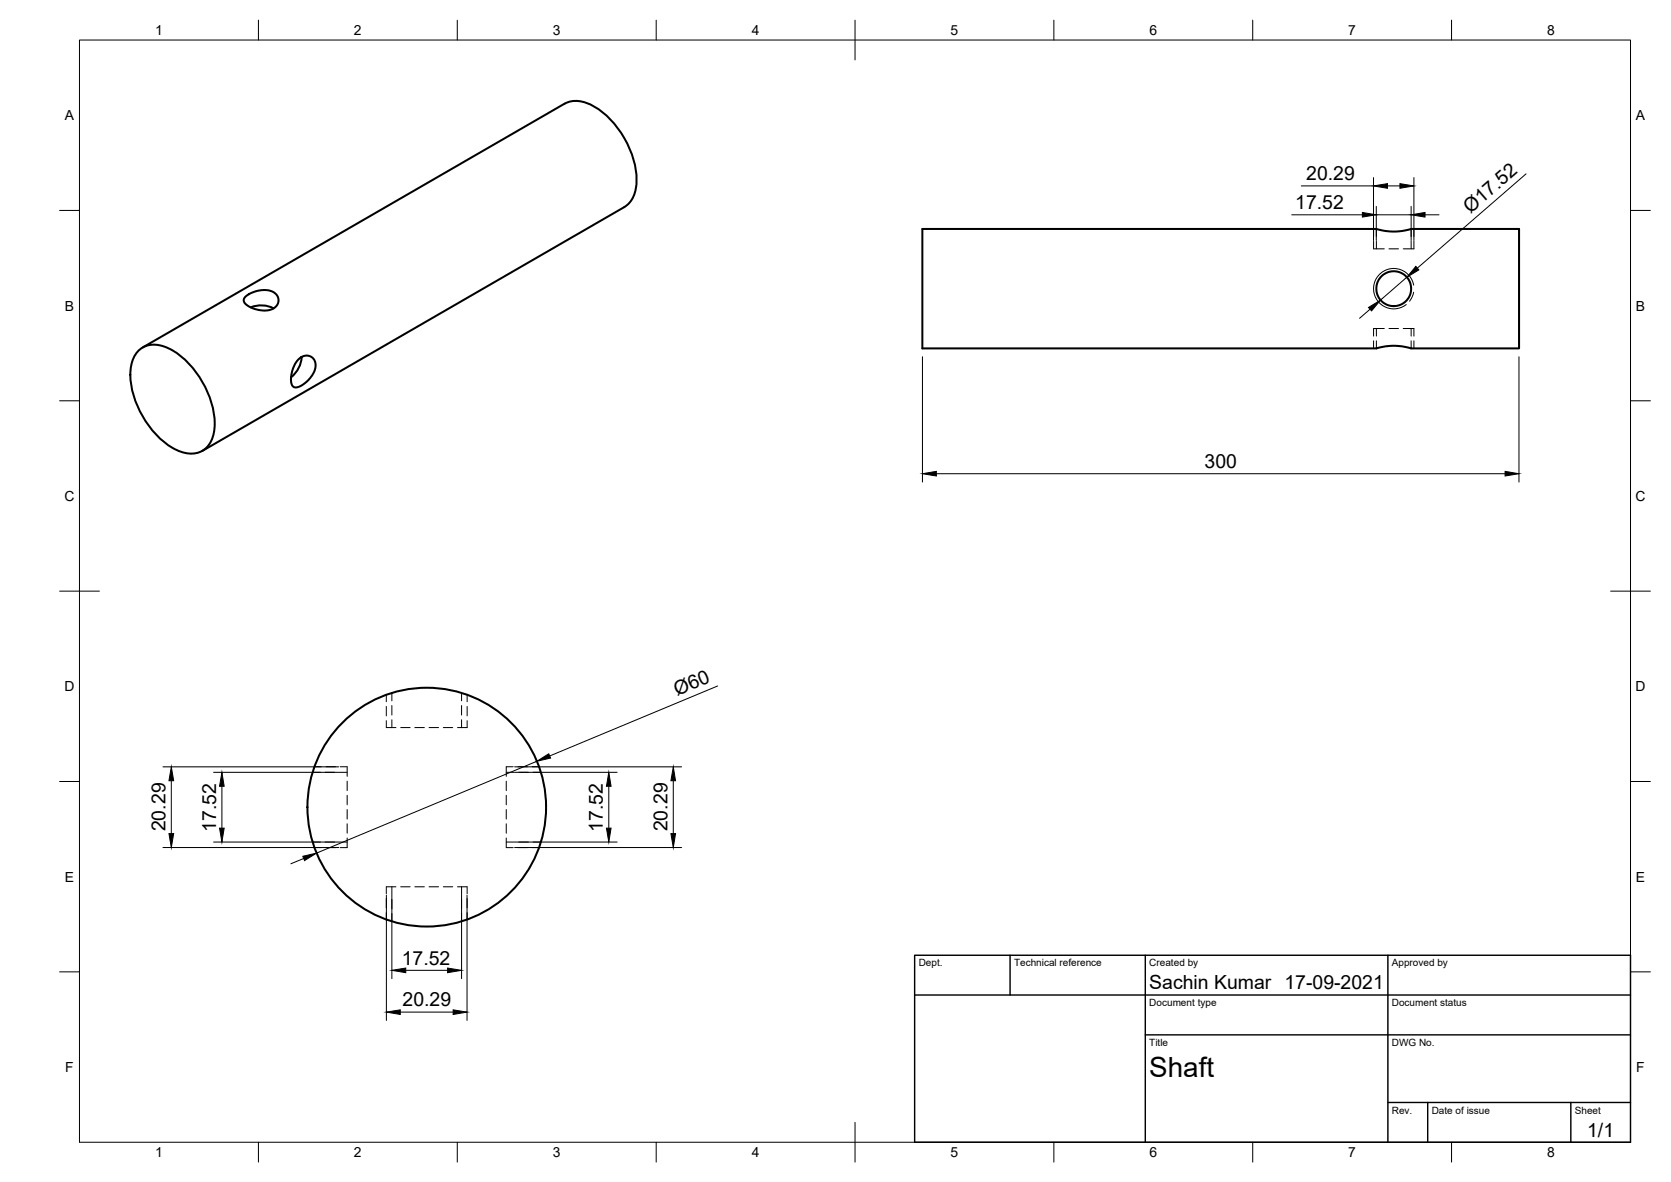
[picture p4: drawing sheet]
<svg xmlns="http://www.w3.org/2000/svg" width="420mm" height="297mm" viewBox="0 0 420 297" stroke-linecap="round" stroke-linejoin="round" font-family="sans-serif">
<!-- layer: Visible -->
<g fill="none" stroke="#000" stroke-width=".51">
<path d="M141.9 26.1l-106 61.2M142 26.1a7.3 7.3 0 0 1 7.5 .7 23 23 0 0 1 10.5 19.7 6.9 6.9 0 0 1-3 5.5l-106.1 61.3M231.9 57.5h114.2l2.1 .5 1.8 .2 2.7-.2 2.1-.5h27.2v30.1h-27.2l-2.1-.5-1.8-.2-2.7 .2-2.1 .5h-114.2zM61.6 74.6l1.6-1 2.2-.6a3.8 3.8 0 0 1 4.6 1.9 2.88 2.88 0 0 1-3.5 3.1l-2.3-.3-1.7-.7a1.5 1.5 0 0 1-.9-2.3zM63.1 77.2a6.9 6.9 0 0 1 5.7 .3M35.1 87.9a6.3 6.3 0 0 1 7-.5 22.7 22.7 0 0 1 11.8 20.4 6 6 0 0 1-5.9 6.2 13.6 13.6 0 0 1-9-5.1 22.6 22.6 0 0 1-6.2-16.1 7.6 7.6 0 0 1 2.3-4.9zM74.9 90.4a2.48 2.48 0 0 1 3.4-.7 2.48 2.48 0 0 1 .8 3.4l-.6 1.3-.8 1-1.9 1.5a1.51 1.51 0 0 1-2.4-.2l-.2-1.3 .2-2 .7-1.8zM75.8 89.7a6.9 6.9 0 0 1-2.6 5.1"/>
<circle cx="350.5" cy="72.5" r="4.4"/>
<circle cx="107.3" cy="202.8" r="30"/>
</g>
<!-- layer: Hidden -->
<g fill="none" stroke="#000" stroke-width=".25">
<path d="M346.1 57.5v1.9M354.8 57.5v1.9M345.4 62.5h2.7M346.1 60.6v1.9M349.2 62.5h2.4M352.8 62.5h2.7M354.8 60.6v1.9M345.4 82.6h2.7M346.1 82.6v1.9M346.1 85.6v2M349.2 82.6h2.4M352.8 82.6h2.7"/>
<path d="M354.8 82.6v1.9M354.8 85.6v2M98.5 174.1v2M98.5 177.3v2.4M116.1 174.1v2M116.1 177.3v2.4M78.6 194.1h2M81.7 194.1h2.4M85.3 194.1h2M87.3 199.9v2.4M87.3 196.3v2.4M87.3 192.7v2.4"/>
<path d="M97.1 182.8h2.4M98.5 180.9v1.9M100.8 182.8h2.3M104.3 182.8h2.4M107.9 182.8h2.4M111.5 182.8h2.3M115 182.8h2.5M116.1 180.9v1.9M127.3 192.7v2.4M127.3 196.3v2.4M127.3 199.9v2.4M127.3 194.1h2"/>
<path d="M130.5 194.1h2.3M134 194.1h2M78.6 211.6h2M81.7 211.6h2.4M85.3 211.6h2M87.3 210.6v2.4M87.3 207v2.4M87.3 203.4v2.4M127.3 203.4v2.4M127.3 207v2.4M127.3 210.6v2.4M127.3 211.6h2"/>
<path d="M130.5 211.6h2.3M134 211.6h2M97.1 222.8h2.4M98.5 222.8v2M98.5 226v2.4M98.5 229.6v1.9M100.8 222.8h2.3M104.3 222.8h2.4M107.9 222.8h2.4M111.5 222.8h2.3M115 222.8h2.5M116.1 222.8v2"/>
<path d="M116.1 226v2.4M116.1 229.6v1.9"/>
</g>
<!-- layer: Visible Narrow -->
<path d="M355.5 71.7l-.2-.7a5.1 5.1 0 0 0-6.2-3.3 5.1 5.1 0 0 0-3.6 6 5.1 5.1 0 0 0 5.8 3.8" fill="none" stroke="#000" stroke-width=".25"/>
<!-- layer: Hidden Narrow -->
<g fill="none" stroke="#000" stroke-width=".25">
<path d="M345.4 57.5v1.9M355.5 57.5v1.9M345.4 60.6v1.9M353.6 76.5l-1.1 .7-1.2 .3M355.5 73.4l-.4 1.2-.7 1.1M355.5 60.6v1.9M345.4 82.6v1.9M345.4 85.6v2M355.5 82.6v1.9M355.5 85.6v2M97.1 174.6v1.7M97.1 177.5v2.4"/>
<path d="M117.5 174.6v1.7M117.5 177.5v2.4M79.1 192.7h1.7M82 192.7h2.3M85.6 192.7h1.7M97.1 181.1v1.7M117.5 181.1v1.7M127.3 192.7h1.7M130.2 192.7h2.4M133.8 192.7h1.7M79.1 213h1.7M82 213h2.3"/>
<path d="M85.6 213h1.7M127.3 213h1.7M130.2 213h2.4M133.8 213h1.7M97.1 222.8v1.8M97.1 225.8v2.4M97.1 229.3v1.8M117.5 222.8v1.8M117.5 225.8v2.4M117.5 229.3v1.8"/>
</g>
<!-- layer: Border -->
<g fill="none" stroke="#000" stroke-width=".25">
<path d="M20 10.1h390v276.9h-390zM65 5.1v5M115 5.1v5M165 5.1v5M215 5.1v10M265 5.1v5M315 5.1v5M365 5.1v5M15 52.9h5M410 52.9h5M15 100.7h5M410 100.7h5"/>
<path d="M15 148.6h10M405 148.6h10M15 196.4h5M410 196.4h5M15 244.2h5M410 244.2h5M65 287v5M115 287v5M165 287v5M215 282.1v9.9M265 287v5M315 287v5"/>
<path d="M365 287v5"/>
</g>
<!-- layer: TitleBlock -->
<path d="M230 240.1h180v46.9h-180zM230 250h180M254 240.1v9.9M288 240.1v46.9M349 240.1v46.9M288 260.1h122M349 277.1h61M359 277.1v9.9M395 277.1v9.9" fill="none" stroke="#000" stroke-width=".36"/>
<!-- layer: Dimensions -->
<g fill="none" stroke="#000" stroke-width=".25">
<path d="M324.8 54h17.8M327.2 46.7h18.2M345.4 44.6v15.8M346.1 51.9v8.5M346.1 54h8.7M348.9 46.7h3.1M354.8 51.9v8.5M355.5 44.6v15.8M358.3 54h3.5M383.7 43.7l-27.3 23.7M344.5 77.7l-2.7 2.3M353.7 69.7l-6.6 5.7"/>
<path d="M231.9 89.6v31.5M381.9 89.6v31.5M235.4 119h143M180.4 172.4l-42.2 17.6M41 192.7h44.2M43.1 196.2v13.3M53.7 194.1h31.5M55.8 197.6v10.5M129.4 192.7h42M129.4 194.1h25.8M135 191.3l-55.4 23.1M153.1 197.6v10.5"/>
<path d="M169.3 196.2v13.3M41 213h44.2M53.7 211.6h31.5M76.4 215.7l-3.3 1.4M129.4 213h42M129.4 211.6h25.8M97.2 224.9v31.5M98.5 224.9v21M116.1 224.9v21M117.4 224.9v31.5M100.6 254.3h13.3M102 243.8h10.5"/>
</g>
<g fill="#000" stroke="#000" stroke-width=".25">
<path d="M342.6 53.4l3.5 .6-3.5 .6zM345.4 46.7l3.5-.5v1.1zM352 46.2l3.5 .5-3.5 .6zM354.8 54l3.5-.6v1.2zM344.1 77.3l3-1.9-2.2 2.7zM356 66.9l.8 .9-3.1 1.9zM231.9 119l3.5-.5v1.1zM378.4 118.5l3.5 .5-3.5 .6zM43.1 192.7l.6 3.5h-1.2zM55.8 194.1l.6 3.5h-1.2zM135 191.3l3-1.9 .4 1.1zM153.1 194.1l.5 3.5h-1.1z"/>
<path d="M169.3 192.7l.6 3.5h-1.2zM42.5 209.5h1.2l-.6 3.5zM55.2 208.1h1.2l-.6 3.5zM76.1 215.2l3.5-.8-3 1.9zM152.5 208.1h1.1l-.5 3.5zM168.7 209.5h1.2l-.6 3.5zM97.2 254.3l3.4-.5v1.1zM98.5 243.8l3.5-.5v1.1zM112.5 243.3l3.6 .5-3.6 .6zM113.9 253.8l3.5 .5-3.5 .6z"/>
</g>
<text font-size="7" x="289" y="270.6">Shaft</text>
<g font-size="4.9">
<text x="328.4" y="45.3">20.29</text>
<text x="325.7" y="52.5">17.52</text>
<text x="369.7" y="53.8" transform="rotate(-41 369.7 53.8)">Ø17.52</text>
<text x="302.9" y="117.6">300</text>
<text x="170.2" y="174.9" transform="rotate(-23 170.2 174.9)">Ø60</text>
<text x="41.6" y="208.9" transform="rotate(-90 41.6 208.9)">20.29</text>
<text x="54.3" y="209.1" transform="rotate(-90 54.3 209.1)">17.52</text>
<text x="151.6" y="209.1" transform="rotate(-90 151.6 209.1)">17.52</text>
<text x="167.8" y="208.9" transform="rotate(-90 167.8 208.9)">20.29</text>
<text x="101" y="242.4">17.52</text>
<text x="289" y="248.5">Sachin Kumar 17-09-2021</text>
<text x="101.2" y="252.9">20.29</text>
<text x="399.1" y="285.7">1/1</text>
</g>
<g font-size="3.5">
<text x="39" y="8.8">1</text>
<text x="89" y="8.8">2</text>
<text x="139" y="8.8">3</text>
<text x="189" y="8.8">4</text>
<text x="239" y="8.8">5</text>
<text x="289" y="8.8">6</text>
<text x="339" y="8.8">7</text>
<text x="389" y="8.8">8</text>
<text x="16.3" y="30.2">A</text>
<text x="411.3" y="30.2">A</text>
<text x="16.3" y="78">B</text>
<text x="411.3" y="78">B</text>
<text x="16.2" y="125.9">C</text>
<text x="411.2" y="125.9">C</text>
<text x="16.2" y="173.7">D</text>
<text x="411.2" y="173.7">D</text>
<text x="16.3" y="221.6">E</text>
<text x="411.3" y="221.6">E</text>
<text x="16.4" y="269.4">F</text>
<text x="411.4" y="269.4">F</text>
<text x="39" y="290.8">1</text>
<text x="89" y="290.8">2</text>
<text x="139" y="290.8">3</text>
<text x="189" y="290.8">4</text>
<text x="239" y="290.8">5</text>
<text x="289" y="290.8">6</text>
<text x="339" y="290.8">7</text>
<text x="389" y="290.8">8</text>
</g>
<g font-size="2.5">
<text x="231" y="242.9">Dept.</text>
<text x="255" y="242.9">Technical reference</text>
<text x="289" y="242.9">Created by</text>
<text x="350" y="242.9">Approved by</text>
<text x="289" y="252.8">Document type</text>
<text x="350" y="252.8">Document status</text>
<text x="289" y="262.9">Title</text>
<text x="350" y="262.9">DWG No.</text>
<text x="350" y="279.9">Rev.</text>
<text x="360" y="279.9">Date of issue</text>
<text x="396" y="279.9">Sheet</text>
</g>
</svg>
